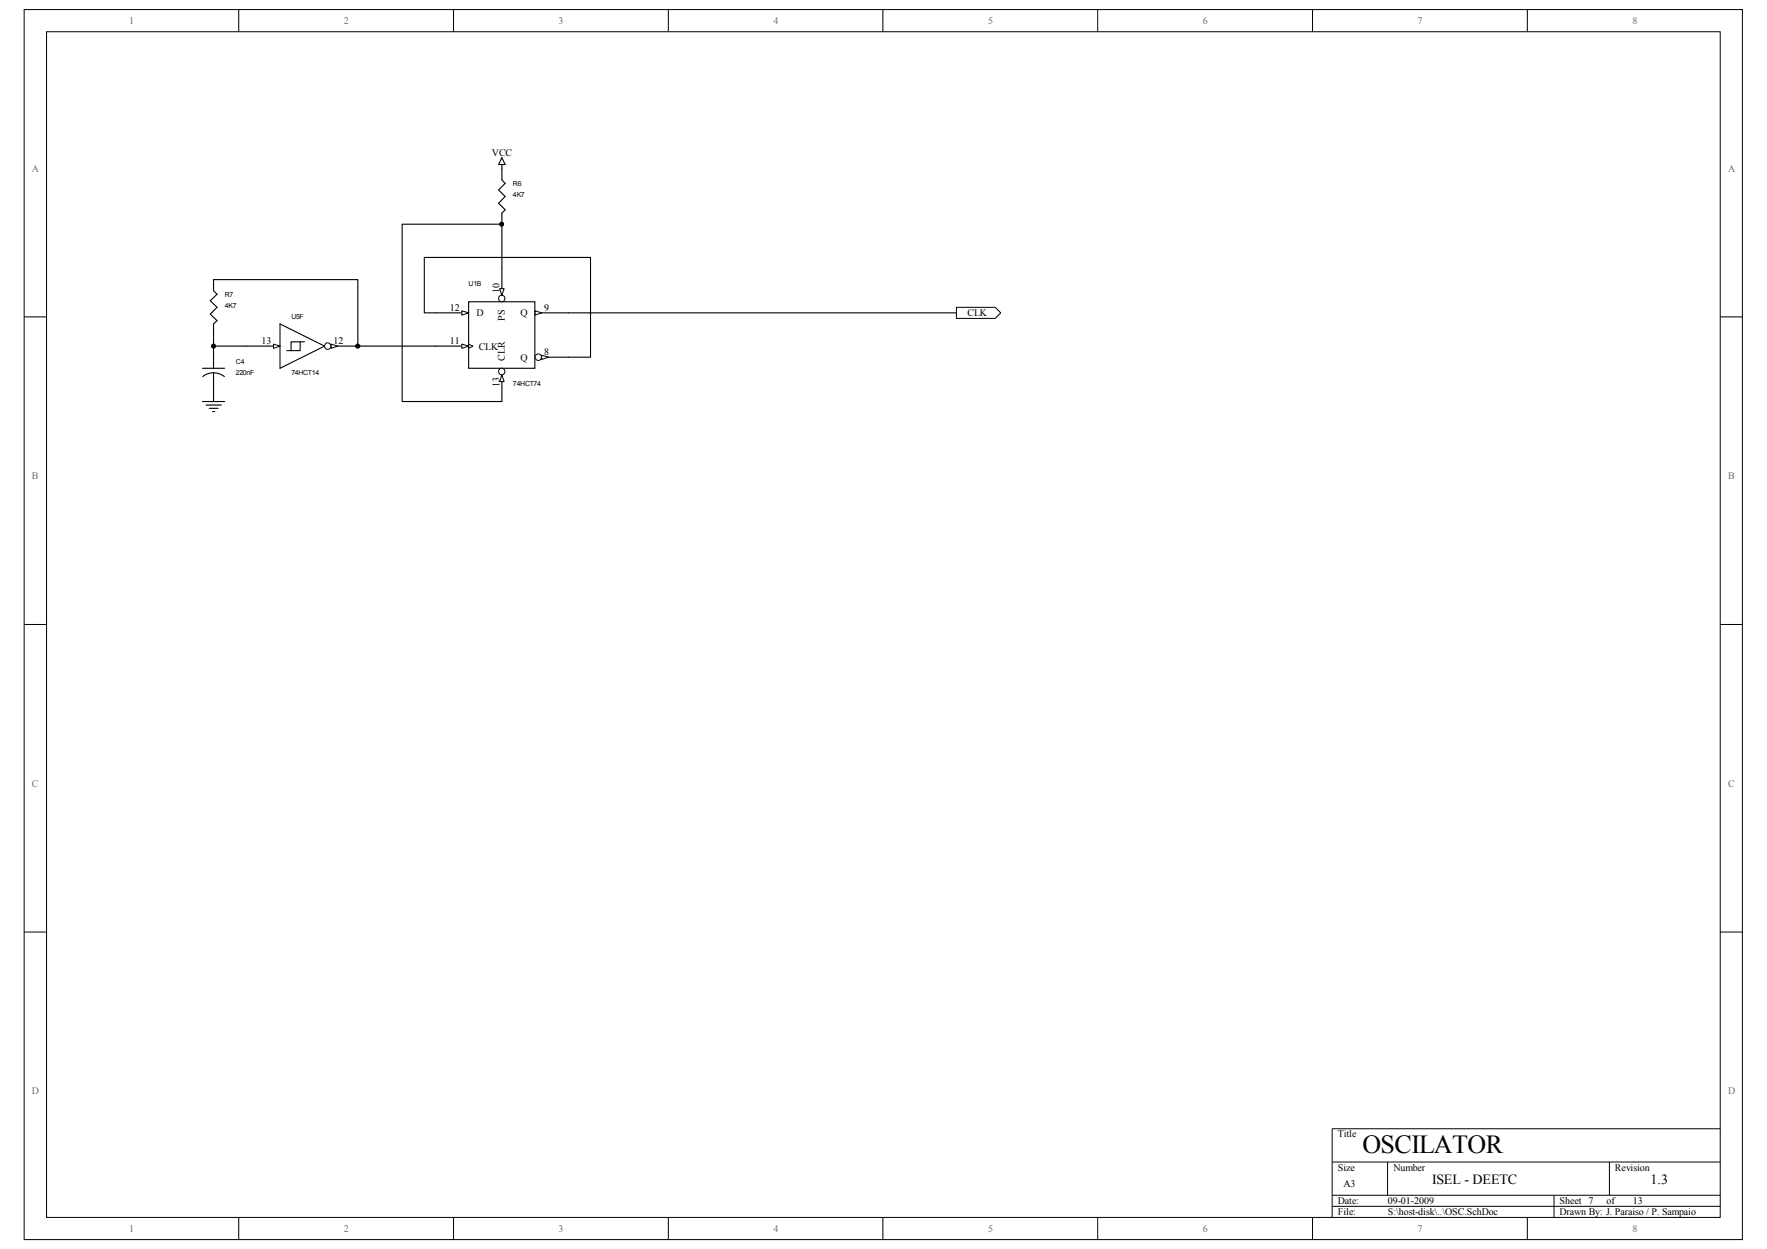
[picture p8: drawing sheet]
<svg xmlns="http://www.w3.org/2000/svg" width="297mm" height="210mm" viewBox="0 0 297 210" stroke-linecap="round" stroke-linejoin="round" font-family="sans-serif">
<path d="M4.1 1.6h288.8v206.7h-288.8z" fill="none" stroke="#000" stroke-width=".17"/>
<path d="M7.9 5.4h281.3v199.2h-281.3z" fill="#fff"/>
<g fill="none" stroke="#000" stroke-width=".17">
<path d="M7.8 5.3h281.4v199.3h-281.4zM40.1 1.6v3.7M76.2 1.6v3.7M112.3 1.6v3.7M148.4 1.6v3.7M184.5 1.6v3.7M220.6 1.6v3.7M256.7 1.6v3.7M4.1 53.3h3.7M289.2 53.3h3.7M4.1 104.9h3.7M289.2 104.9h3.7"/>
<path d="M4.1 156.6h3.7M289.2 156.6h3.7M223.9 195.3h65.3M233.3 195.3v5.6M270.5 195.3v5.6M289.2 189.7h-65.3v14.9M40.1 204.6v3.7M76.2 204.6v3.7M112.3 204.6v3.7M148.4 204.6v3.7M184.5 204.6v3.7M220.6 204.6v3.7"/>
<path d="M223.9 200.9h65.3M223.9 202.7h65.3M256.7 204.6v3.7M261.2 200.9v3.7"/>
</g>
<path d="M84.4 28.4v1.8l.5 .6-1.1 1.1 1.1 1.1-1.1 1.2 1.1 1.1-.5 .5v1.9M35.9 58.2h5.6M95.5 52.6h65.3" fill="none" stroke="#000" stroke-width=".19"/>
<path d="M78.8 50.7h11.1v11.2h-11.1z" fill-rule="evenodd" fill="#fff"/>
<path d="M73.2 52.6h5.6M78.8 50.7h11.1v11.2h-11.1z" fill="none" stroke="#000" stroke-width=".19"/>
<path d="M77.6 52.2l1.2 .4-1.2 .4z" fill="#fff"/>
<path d="M77.6 52.2l1.2 .4-1.2 .4zM78.8 57.8l.7 .4-.7 .3" fill="none" stroke="#000" stroke-width=".17"/>
<path d="M73.2 58.2h5.6" fill="none" stroke="#000" stroke-width=".19"/>
<path d="M77.6 57.8l1.2 .4-1.2 .3z" fill="#fff"/>
<path d="M77.6 57.8l1.2 .4-1.2 .3z" fill="none" stroke="#000" stroke-width=".17"/>
<path d="M90 52.6h5.5" fill="none" stroke="#000" stroke-width=".19"/>
<path d="M90 52.2l1.1 .4-1.1 .4z" fill="#fff"/>
<path d="M90 52.2l1.1 .4-1.1 .4z" fill="none" stroke="#000" stroke-width=".17"/>
<path d="M90 60h5.5" fill="none" stroke="#000" stroke-width=".19"/>
<circle cx="90.5" cy="60" r=".53" fill="#fff"/>
<circle cx="90.5" cy="60" r=".53" fill="none" stroke="#000" stroke-width=".17"/>
<path d="M91.1 59.7l1.1 .3-1.1 .4z" fill="#fff"/>
<path d="M91.1 59.7l1.1 .3-1.1 .4z" fill="none" stroke="#000" stroke-width=".17"/>
<path d="M84.4 45.1v5.6" fill="none" stroke="#000" stroke-width=".19"/>
<circle cx="84.3" cy="50.2" r=".54" fill="#fff"/>
<circle cx="84.3" cy="50.2" r=".54" fill="none" stroke="#000" stroke-width=".17"/>
<path d="M84 48.5h.7l-.3 1.1z" fill="#fff"/>
<path d="M84 48.5h.7l-.3 1.1z" fill="none" stroke="#000" stroke-width=".17"/>
<path d="M84.4 61.9v5.6" fill="none" stroke="#000" stroke-width=".19"/>
<circle cx="84.3" cy="62.4" r=".54" fill="#fff"/>
<circle cx="84.3" cy="62.4" r=".54" fill="none" stroke="#000" stroke-width=".17"/>
<path d="M84.4 63l.3 1.1h-.7z" fill="#fff"/>
<path d="M84.4 63l.3 1.1h-.7z" fill="none" stroke="#000" stroke-width=".17"/>
<path d="M41.5 58.2h5.6M47.1 54.4l7.5 3.8-7.5 3.7zM50.5 57.4v1.5h-2.3M51.2 57.4h-2.3v1.5M34 61.9h3.8M35.9 62.7l1.2 .2 .6 .4M35.9 62.7l-1.2 .2-.6 .4M35.9 60v1.9M35.9 62.7v2.9" fill="none" stroke="#000" stroke-width=".19"/>
<path d="M46 57.8l1.1 .4-1.1 .3z" fill="#fff"/>
<path d="M46 57.8l1.1 .4-1.1 .3z" fill="none" stroke="#000" stroke-width=".17"/>
<path d="M54.6 58.2h5.6" fill="none" stroke="#000" stroke-width=".19"/>
<circle cx="55.1" cy="58.2" r=".54" fill="#fff"/>
<circle cx="55.1" cy="58.2" r=".54" fill="none" stroke="#000" stroke-width=".17"/>
<path d="M55.7 57.8l1.1 .4-1.1 .3z" fill="#fff"/>
<path d="M55.7 57.8l1.1 .4-1.1 .3z" fill="none" stroke="#000" stroke-width=".17"/>
<path d="M35.9 47v1.9l.6 .5-1.2 1.1 1.2 1.1-1.2 1.2 1.2 1.1-.6 .5v1.9" fill="none" stroke="#000" stroke-width=".19"/>
<path d="M160.8 51.6h6.5l.9 1-.9 .9h-6.5z" fill-rule="evenodd" fill="#fff"/>
<g fill="none" stroke="#000" stroke-width=".17">
<path d="M160.8 51.6h6.5l.9 1-.9 .9h-6.5z"/>
<circle cx="84.3" cy="37.7" r=".34"/>
<circle cx="35.9" cy="58.2" r=".35"/>
<circle cx="60.1" cy="58.2" r=".35"/>
</g>
<path d="M84.4 26.5l.5 1.1h-1.1zM84.4 27.6v.8M35.9 47h24.3v11.2h13M35.9 56.3v3.7M73.2 52.6h-1.9v-9.3h28v16.7h-3.8M84.4 45.1v-7.4h-16.8v29.8h16.8M34 67.5h3.8M34.6 68.1h2.6M35.2 68.6h1.5M35.7 69.2h.4M35.9 65.6v1.9" fill="none" stroke="#000" stroke-width=".19"/>
<g fill="#000">
<circle cx="84.3" cy="37.7" r=".34"/>
<circle cx="35.9" cy="58.2" r=".35"/>
<circle cx="60.1" cy="58.2" r=".35"/>
</g>
<text font-size="4.4" x="229" y="193.7">OSCILATOR</text>
<g font-size="2.4">
<text x="240.7" y="199">ISEL - DEETC</text>
<text x="277.4" y="199">1.3</text>
</g>
<g font-size="1.7" fill="#706f64">
<text x="21.7" y="4">1</text>
<text x="57.8" y="4">2</text>
<text x="93.9" y="4">3</text>
<text x="130" y="4">4</text>
<text x="166.1" y="4">5</text>
<text x="202.2" y="4">6</text>
<text x="238.3" y="4">7</text>
<text x="274.4" y="4">8</text>
<text x="5.3" y="28.9">A</text>
<text x="290.5" y="28.9">A</text>
<text x="5.4" y="80.6">B</text>
<text x="290.5" y="80.6">B</text>
<text x="5.4" y="132.2">C</text>
<text x="290.5" y="132.2">C</text>
<text x="5.3" y="183.9">D</text>
<text x="290.5" y="183.9">D</text>
<text x="21.7" y="207">1</text>
<text x="57.8" y="207">2</text>
<text x="93.9" y="207">3</text>
<text x="130" y="207">4</text>
<text x="166.1" y="207">5</text>
<text x="202.2" y="207">6</text>
<text x="238.3" y="207">7</text>
<text x="274.4" y="207">8</text>
</g>
<g font-size="1.7">
<text x="82.7" y="26.2">VCC</text>
<text x="75.6" y="52.2">12</text>
<text x="80.1" y="53.2">D</text>
<text x="83.9" y="49.3" transform="rotate(-90 83.9 49.3)">10</text>
<text x="84.9" y="53.9" transform="rotate(-90 84.9 53.9)">PS</text>
<text x="87.5" y="53.2">Q</text>
<text x="91.5" y="52.2">9</text>
<text x="162.6" y="53.2">CLK</text>
<text x="43.9" y="57.8">13</text>
<text x="56" y="57.8">12</text>
<text x="75.6" y="57.8">11</text>
<text x="80.5" y="58.8">CLK</text>
<text x="91.5" y="59.7">8</text>
<text x="83.9" y="65.1" transform="rotate(-90 83.9 65.1)">13</text>
<text x="84.9" y="60.6" transform="rotate(-90 84.9 60.6)">CLR</text>
<text x="87.5" y="60.6">Q</text>
<text x="224.9" y="191.1">Title</text>
<text x="224.9" y="196.7">Size</text>
<text x="234.2" y="196.7">Number</text>
<text x="271.5" y="196.7">Revision</text>
<text x="224.9" y="202.3">Date:</text>
<text x="225.8" y="199.5">A3</text>
<text x="233.3" y="202.3">09-01-2009</text>
<text x="262.2" y="202.3">Sheet</text>
<text x="267" y="202.4">7</text>
<text x="270.1" y="202.3">of</text>
<text x="274.5" y="202.4">13</text>
<text x="224.9" y="204.2">File:</text>
<text x="233.3" y="204.2">S:\host-disk\..\OSC.SchDoc</text>
<text x="262.2" y="204.2">Drawn By: J. Paraiso / P. Sampaio</text>
</g>
<g font-size="1.2">
<text x="86.2" y="31.3">R6</text>
<text x="86.2" y="33.2">4K7</text>
<text x="37.8" y="50">R7</text>
<text x="37.8" y="51.8">4K7</text>
<text x="49" y="53.7">U5F</text>
<text x="78.8" y="48.1">U1B</text>
<text x="39.7" y="61.1">C4</text>
<text x="39.7" y="63">220nF</text>
<text x="49" y="63">74HCT14</text>
<text x="86.2" y="64.9">74HCT74</text>
</g>
</svg>
